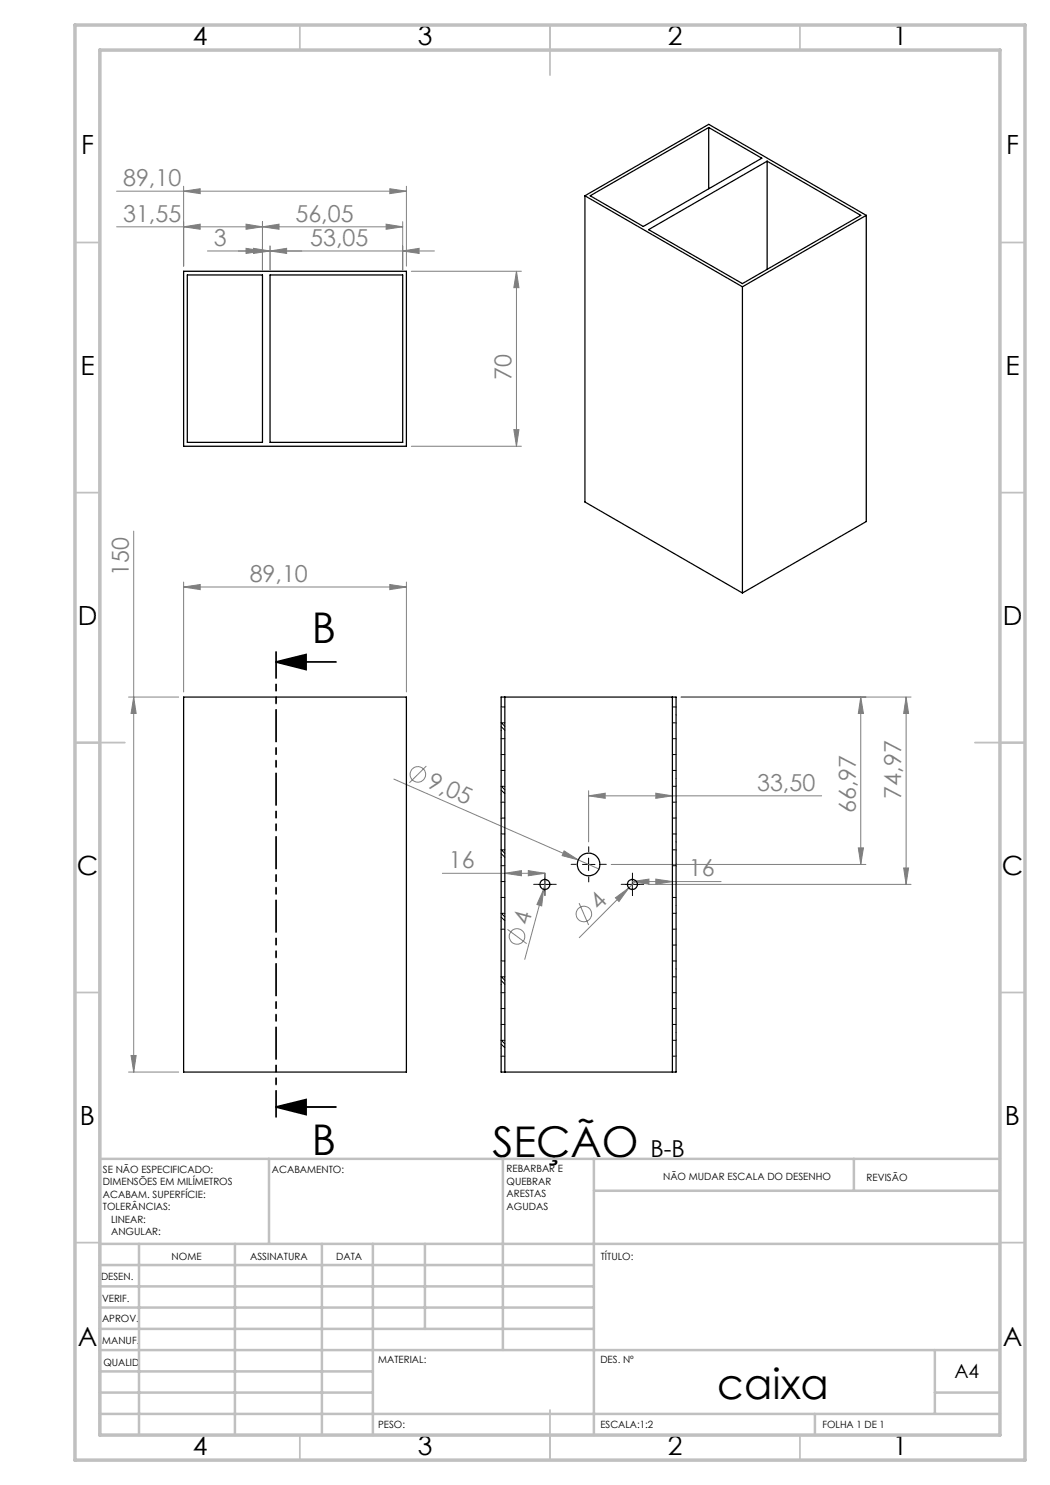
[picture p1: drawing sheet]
<svg xmlns="http://www.w3.org/2000/svg" width="210mm" height="297mm" viewBox="0 0 210 297" stroke-linecap="round" stroke-linejoin="round" font-family="sans-serif">
<g fill="none" stroke="#808080" stroke-width=".2">
<path d="M23.3 38.2h58M36.7 38.2l3.3-.5v1zM36.7 37.2v16M78 37.7l3.3 .5-3.3 .5zM81.3 37.2v16M23.3 45.4h57.2M36.7 45.4l3.3-.6v1.1zM41.5 50.2h45.4M49.2 44.8l3.3 .6-3.3 .5zM49.2 49.7l3.3 .5-3.3 .5zM50.7 49.7l3.3 .5-3.3 .5zM52.5 45.4l3.3-.6v1.1z"/>
<path d="M52.5 44.3v9.7M54 50.2l3.3-.5v1zM54 49.2v4.8M77.2 44.8l3.3 .6-3.3 .5zM80.5 50.2l3.3-.5v1zM80.5 44.3v9.7M82.3 54.3h22M103.3 54.3v34.9M103.3 54.3l.5 3.2h-1zM82.3 89.2h22M102.8 85.9h1l-.5 3.3zM26.7 106.2v108.2"/>
<path d="M36.7 117.4l3.3-.5v1zM36.7 116.4v22M36.7 117.4h44.6M78 116.9l3.3 .5-3.3 .5zM81.3 116.4v22M25.7 139.4h10M26.7 139.4l.5 3.3h-1zM136.2 139.4h46M172.2 139.4l.5 3.3h-1zM172.2 139.4v33.5M181.2 139.4v37.5M181.2 139.4l.5 3.3h-1z"/>
<path d="M78.8 155.8l36.8 16.2M85.3 153.2l-3.4 3.4M117.7 159.2l3.3-.6v1.1zM117.7 158.1v10.3M117.7 159.2h46.6M131.2 158.6l3.3 .6-3.3 .5zM88.5 174.7h20.5M101 174.7l3.3-.6v1.1zM105.7 174.1l3.3 .6-3.3 .5zM108.7 177.9l-.4 3.3-.9-.3zM108.7 177.9l-3.7 14M109.2 175.9l-.5 2"/>
<path d="M112.8 170.2l2.8 1.8-3.2-.9zM115.6 172l4.2 1.8M122.2 172.9h51M123.1 179.6l2.7-2-2 2.7zM126.5 176.3l3.3-.5v1zM126.5 176.3h17.7M127.2 176.2l-11.3 11.3M129.7 176.9h52.5M131.2 175.8l3.3 .5-3.3 .5zM171.7 169.6h1l-.5 3.3zM180.7 173.6h1l-.5 3.3zM101.5 185.9l3.8 2.8"/>
<path d="M115.8 180.6l1.9 4.4M25.7 214.4h10M26.2 211.1h1l-.5 3.3z"/>
<circle cx="83.6" cy="154.9" r="1.54"/>
<circle cx="103.4" cy="187.3" r="1.56"/>
<circle cx="116.8" cy="182.8" r="1.55"/>
</g>
<path d="M55.2 132.4l6-1.5v3zM55.2 132.4h12M55.2 221.4l6-1.5v3zM55.2 221.4h12" fill="none" stroke="#000" stroke-width=".35"/>
<path d="M107.7 176.9h-1M109 175.6v-1M109 178.1v1M110.2 176.9h1M115.2 172.9h-1M117.7 170.4v-1M117.7 175.4v1M120.2 172.9h1.1M125.2 176.9h-1M126.5 175.6v-1M126.5 178.1v1M127.7 176.9h1" fill="none" stroke="#000" stroke-width=".2" stroke-dasharray="15.2 1.3 1.3 1.3"/>
<path d="M107.7 176.9h2.5M109 175.6v2.5M116.5 172.9h2.5M117.7 171.6v2.5M125.2 176.9h2.5M126.5 175.6v2.5" fill="none" stroke="#000" stroke-width=".2"/>
<path d="M55.2 130.4v93" fill="none" stroke="#000" stroke-width=".35" stroke-dasharray="6.3 1.3 1.3 1.3 1.3 1.3" stroke-dashoffset="1.1"/>
<g fill="none" stroke="#c0c0c0" stroke-width=".35">
<path d="M60 5v5M110 5v10M160 5v5M15 48.5h5M200 48.5h5M15 98.5h5M200 98.5h5M15 148.5h10M195 148.5h10M15 198.5h5M200 198.5h5M15 248.5h5"/>
<path d="M200 248.5h5M60 287v5M110 282v10M160 287v5"/>
</g>
<g fill="none" stroke="#c0c0c0" stroke-width=".5">
<path d="M53.8 231.8v17M100.6 231.8v38.2M118.8 231.8v55.2M118.8 238.2h81.2M170.8 231.8v6.4M200 231.8h-180v55.2M20 248.8h180M20 257.3h98.8M20 253h98.8M27.8 248.8v38.2M47 248.8v38.2M64.4 248.8v38.2"/>
<path d="M74.6 248.8v38.2M85 248.8v17M20 265.8h98.8M20 261.5h98.8M20 278.5h54.6M20 274.3h54.6M20 270h180M187 278.5h13M187 270v12.8M20 282.8h180M163 282.8v4.2"/>
</g>
<path d="M15 5h190v287h-190zM20 10h180v277h-180z" fill="none" stroke="#c0c0c0" stroke-width=".7"/>
<path d="M55.2 132.4l6-1.5v3zM55.2 221.4l6-1.5v3z" fill="#000"/>
<g fill="#808080">
<path d="M112.8 170.2l2.8 1.8-3.2-.9z"/>
<path d="M123.1 179.6l2.7-2-2 2.7z"/>
<path d="M108.7 177.9l-.4 3.3-.9-.3z"/>
<path d="M105.7 174.1l3.3 .6-3.3 .5zM101 174.7l3.3-.6v1.1z"/>
<path d="M36.7 117.4l3.3-.5v1zM78 116.9l3.3 .5-3.3 .5zM36.7 38.2l3.3-.5v1zM78 37.7l3.3 .5-3.3 .5zM36.7 45.4l3.3-.6v1.1zM49.2 44.8l3.3 .6-3.3 .5zM52.5 45.4l3.3-.6v1.1zM77.2 44.8l3.3 .6-3.3 .5zM50.7 49.7l3.3 .5-3.3 .5zM80.5 50.2l3.3-.5v1zM117.7 159.2l3.3-.6v1.1zM131.2 158.6l3.3 .6-3.3 .5zM126.5 176.3l3.3-.5v1zM131.2 175.8l3.3 .5-3.3 .5z"/>
<path d="M49.2 49.7l3.3 .5-3.3 .5zM54 50.2l3.3-.5v1z"/>
<path d="M171.7 169.6h1l-.5 3.3zM172.2 139.4l.5 3.3h-1zM180.7 173.6h1l-.5 3.3zM181.2 139.4l.5 3.3h-1z"/>
<path d="M26.7 139.4l.5 3.3h-1zM26.2 211.1h1l-.5 3.3zM103.3 54.3l.5 3.2h-1zM102.8 85.9h1l-.5 3.3z"/>
</g>
<g fill="none" stroke="#000" stroke-width=".25">
<path d="M117 39.2l31.5 18.2M117 39.2l24.7-14.3 31.5 18.2M117 39.2v61.2l31.5 18.2M118 39.2l23.7-13.7 10.7 6.1-23.7 13.7zM141.7 25.5v12.2M153.4 32.2v21.7M36.7 54.3h44.6v34.9h-44.6zM37.5 55h15v33.5h-15zM54 55h26.5v33.5h-26.5zM129.7 45.9l23.7-13.7 18.8 10.9-23.7 13.6zM148.5 57.4v61.2M173.2 43.1l-24.7 14.3"/>
<path d="M173.2 43.1v61.2l-24.7 14.3M36.7 139.4h44.6v75h-44.6zM100.2 139.4h35v75h-35zM101 139.4v75M134.5 139.4v75"/>
<circle cx="109" cy="176.9" r="1"/>
<circle cx="117.7" cy="172.9" r="2.26"/>
<circle cx="126.5" cy="176.9" r="1"/>
</g>
<g fill="none" stroke="#000" stroke-width=".2">
<path d="M100.2 141.4h.8M100.2 147.7h.8M100.2 150.9h.8M100.2 154.1h.8M100.2 158.8l.1 .1M100.2 146.1l.1 .1M100.2 158l.8 .7M100.2 145.3l.8 .7M101 144.6h-.8l.8 .7M101 157.3h-.8l.8 .7M134.5 141.4h.7M134.5 144.6h.7"/>
<path d="M134.5 147.7h.7M134.5 150.9h.7M134.5 154.1h.7M134.5 157.3h.7M135.2 155.7h.1M135.2 143h.1M100.2 160.4h.8M100.2 163.6h.8M100.2 166.8h.8M100.2 173.1h.8M100.2 176.3h.8M100.2 179.5h.8"/>
<path d="M100.2 171.5l.1 .1M100.2 170.7l.8 .7M101 170h-.8l.8 .7M134.5 160.4h.7M134.5 163.6h.7M134.5 166.8h.7M134.5 170h.7M134.5 173.1h.7M134.5 179.5h.7M135.2 168.4h.1M100.2 185.8h.7M100.2 192.2h.8"/>
<path d="M100.2 198.5h.8M100.2 196.9l.1 .1M100.2 184.2l.1 .1M100.2 196.1l.8 .7M100.2 183.4l.8 .7M101 182.7h-.8l.8 .7M101 195.4h-.8l.8 .7M134.5 182.7h.7M134.5 185.8h.7M134.5 192.2h.7M134.5 195.4h.7M134.5 198.5h.7"/>
<path d="M134.5 189h.7M135.2 193.8h.1M135.2 181.1h.1M100.2 201.7h.8M100.2 204.9h.8M100.2 211.2h.8M100.2 209.6l.1 .1M100.2 208.8l.8 .7M101 208.1h-.8l.8 .7M134.5 201.7h.7M134.5 204.9h.7M134.5 208.1h.7"/>
<path d="M134.5 211.2h.7M135.2 206.5h.1"/>
</g>
<g font-size="8.5">
<text x="62.4" y="128.7">B</text>
<text x="62.4" y="231">B</text>
<text x="98.5" y="231.4">SEÇÃO</text>
<text x="143.5" y="279.7">caixa</text>
</g>
<g font-size="5.3">
<text x="38.5" y="9">4</text>
<text x="83.5" y="9">3</text>
<text x="133.6" y="9">2</text>
<text x="178.6" y="9">1</text>
<text x="16.2" y="30.8">F</text>
<text x="201.2" y="30.8">F</text>
<text x="16.1" y="75">E</text>
<text x="201.1" y="75">E</text>
<text x="15.5" y="125">D</text>
<text x="200.5" y="125">D</text>
<text x="15.4" y="175">C</text>
<text x="200.4" y="175">C</text>
<text x="16" y="225">B</text>
<text x="201" y="225">B</text>
<text x="15.5" y="269.3">A</text>
<text x="200.5" y="269.3">A</text>
<text x="38.5" y="291">4</text>
<text x="83.5" y="291">3</text>
<text x="133.6" y="291">2</text>
<text x="178.6" y="291">1</text>
</g>
<g font-size="4.7" fill="#808080">
<text x="24.6" y="37.2">89,10</text>
<text x="24.6" y="44.3">31,55</text>
<text x="59.1" y="44.3">56,05</text>
<text x="42.8" y="49.2">3</text>
<text x="62.1" y="49.2">53,05</text>
<text x="102.3" y="76.1" transform="rotate(-90 102.3 76.1)">70</text>
<text x="25.7" y="115.3" transform="rotate(-90 25.7 115.3)">150</text>
<text x="49.9" y="116.4">89,10</text>
<text x="85.3" y="157.5" transform="rotate(24 85.3 157.5)">9,05</text>
<text x="151.4" y="158.1">33,50</text>
<text x="180.2" y="159.7" transform="rotate(-90 180.2 159.7)">74,97</text>
<text x="171.2" y="162.6" transform="rotate(-90 171.2 162.6)">66,97</text>
<text x="89.8" y="173.6">16</text>
<text x="137.8" y="175.3">16</text>
<text x="105.7" y="185.2" transform="rotate(-75 105.7 185.2)">4</text>
<text x="119.8" y="182.2" transform="rotate(-45 119.8 182.2)">4</text>
</g>
<text font-size="4.7" x="130.1" y="231.4">B-B</text>
<text font-size="3.9" x="190.9" y="275.5">A4</text>
<g font-size="2">
<text x="20.6" y="234.6">SE NÃO ESPECIFICADO:</text>
<text x="20.6" y="237.1">DIMENSÕES EM MILÍMETROS</text>
<text x="20.6" y="239.6">ACABAM. SUPERFÍCIE:</text>
<text x="54.4" y="234.6">ACABAMENTO:</text>
<text x="101.3" y="234.5">REBARBAR E</text>
<text x="101.3" y="237">QUEBRAR</text>
<text x="101.3" y="239.5">ARESTAS</text>
<text x="132.6" y="236">NÃO MUDAR ESCALA DO DESENHO</text>
<text x="173.3" y="236.2">REVISÃO</text>
<text x="20.6" y="242.1">TOLERÂNCIAS:</text>
<text x="22.2" y="244.6">LINEAR:</text>
<text x="101.3" y="242">AGUDAS</text>
<text x="22.2" y="247.1">ANGULAR:</text>
<text x="34.3" y="252">NOME</text>
<text x="50" y="251.9">ASSINATURA</text>
<text x="67.2" y="251.9">DATA</text>
<text x="120.2" y="251.9">TÍTULO:</text>
<text x="20.2" y="256.1">DESEN.</text>
<text x="20.4" y="260.3">VERIF.</text>
<text x="20.4" y="264.4">APROV.</text>
<text x="20.5" y="268.8">MANUF.</text>
<text x="20.7" y="273.1">QUALID</text>
<text x="75.7" y="272.5">MATERIAL:</text>
<text x="120.1" y="272.5">DES. Nº</text>
<text x="75.6" y="285.5">PESO:</text>
<text x="120.1" y="285.6">ESCALA:1:2</text>
<text x="164.5" y="285.6">FOLHA 1 DE 1</text>
</g>
</svg>
